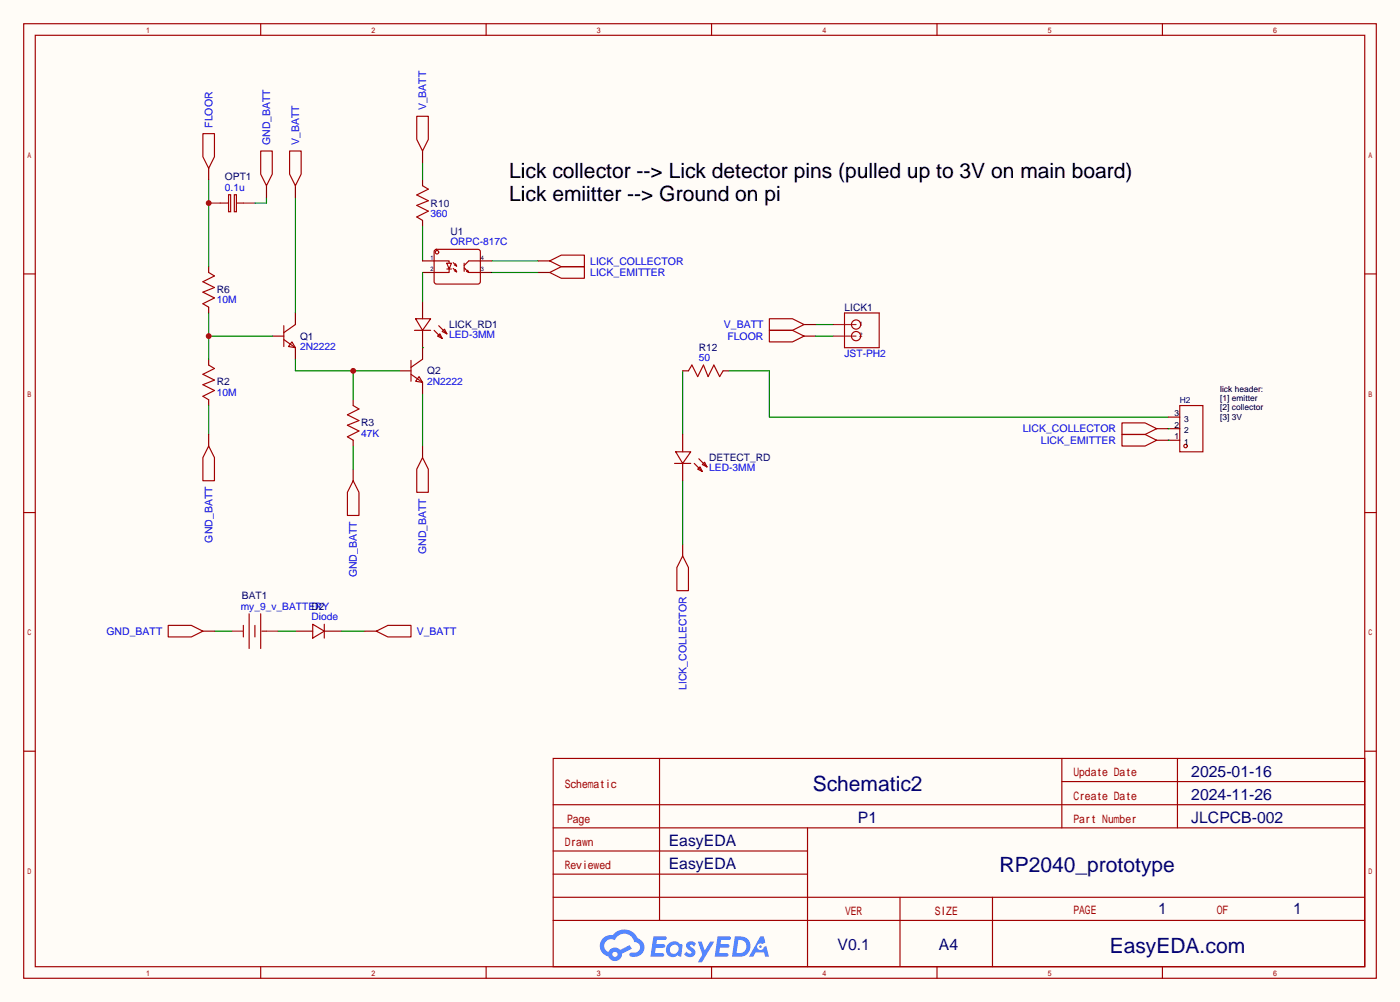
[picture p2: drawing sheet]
<svg xmlns="http://www.w3.org/2000/svg" width="308mm" height="220mm" viewBox="0 0 308 220" stroke-linecap="round" stroke-linejoin="round" font-family="sans-serif">
<path d="M0 0h307.6v220h-307.6z" fill="#fffcf7"/>
<g fill="none" stroke="#a10000" stroke-width=".25">
<path d="M5.2 5.2h297.2v209.6h-297.2zM7.7 7.7h292.1v204.5h-292.1zM57.3 5.2v2.5M106.8 5.2v2.5M156.3 5.2v2.5M205.9 5.2v2.5M255.4 5.2v2.5M5.2 60.1h2.5M299.8 60.1h2.6M5.2 112.5h2.5M299.8 112.5h2.6M5.2 164.9h2.5"/>
<path d="M121.5 166.5h178.3v45.7h-178.3zM121.5 176.7h178.3M144.9 166.5v35.6M233.3 166.5v15.2M233.3 171.6h66.5M258.7 166.5v15.2M299.8 164.9h2.6M121.5 186.8h55.9M121.5 181.7h178.3M121.5 197h178.3M121.5 191.9h55.9M177.4 181.7v30.5"/>
<path d="M197.7 197v15.2M218.1 197v15.2M57.3 212.2v2.6M106.8 212.2v2.6M121.5 202.1h178.3M156.3 212.2v2.6M205.9 212.2v2.6M255.4 212.2v2.6"/>
</g>
<g fill="#5487ff">
<path d="M151.1 206.9a1.3 1.3 0 0 1 1.8 .3l-.4 .6a.54 .54 0 0 0-.9-.2l.1 .2a1.28 1.28 0 0 1 .8 2 1.53 1.53 0 0 1-2.2-.3l.5-.6 .8 .5a.31 .31 0 0 0 .4-.3 .31 .31 0 0 0-.3-.4 1.12 1.12 0 0 1-.6-1.8z"/>
<path d="M153.3 206.7h.9l.6 2 1.2-2h.9l-2.7 4.5h-.9l1-1.6z"/>
<path d="M143.6 205.5h2.2a.46 .46 0 0 1 .5 .1 .46 .46 0 0 1 .1 .5l-.3 .2h-1.8l-.1 1h1.6a.4 .4 0 0 1 .4 .4 .4 .4 0 0 1-.4 .4h-1.7l-.2 1.2 1.4-.1a.46 .46 0 0 1 .5 .1 .46 .46 0 0 1 .1 .5l-.4 .2h-2.6z"/>
<path d="M157.7 205.5h2.2a.47 .47 0 0 1 .5 .1 .47 .47 0 0 1 .1 .5l-.3 .2h-1.8l-.1 1h1.6a.4 .4 0 0 1 .4 .4 .4 .4 0 0 1-.4 .4h-1.7l-.2 1.1h1.4a.46 .46 0 0 1 .5 .1 .46 .46 0 0 1 .1 .5l-.3 .2h-2.7z"/>
<path d="M167.1 205.6h.7l.3 1.3-.6 .3a.75 .75 0 0 0-1.1 .3 .75 .75 0 0 0 .5 1.1 .75 .75 0 0 0 .9-.7l.5-.3 .7 2.4h-.9l-.2-.9h-1.9l-.5 .9h-1z"/>
<path d="M161.5 205.6l-.7 4.4h1.5a2.27 2.27 0 0 0 2.6-2.3 2.27 2.27 0 0 0-2.7-2.1zM162.2 206.3a1.5 1.5 0 0 1 1.8 1.6 1.5 1.5 0 0 1-1.9 1.3h-.3z"/>
<path d="M146.9 207.2a1.6 1.6 0 0 0-.3 2.3 1.6 1.6 0 0 0 2.3 .2l.8 .3 .3-2.4-.2-.3-.5-.1a1.58 1.58 0 0 0-2.4 0zM147.5 207.7a.98 .98 0 0 1 1.6 .4 .98 .98 0 0 1-1.1 1.3 .94 .94 0 0 1-.9-.7 .94 .94 0 0 1 .4-1z"/>
<path d="M132.5 206a2.37 2.37 0 0 0 1.2 4 1.54 1.54 0 0 0 1.7 1 1.54 1.54 0 0 0 1.2-1.6l2.2-1.1-.5-.8-2 1a1.57 1.57 0 0 0-2.6 .5 1.5 1.5 0 0 1-.8-2.1 1.5 1.5 0 0 1 2.2-.5 2.23 2.23 0 0 1 2.3-1.4 2.23 2.23 0 0 1 2 1.8 1.16 1.16 0 0 1 1.2 1.1 1.16 1.16 0 0 1-1.1 1.2h-.7a.47 .47 0 0 0-.5 .4 .47 .47 0 0 0 .4 .5 2.17 2.17 0 0 0 2.5-.9 2.17 2.17 0 0 0-.3-2.7l-.8-.4a3.2 3.2 0 0 0-5.5-.7l-1.1 .1zM134.5 209.5a.6 .6 0 0 1 1.2 0 .6 .6 0 0 1-1.2 0z"/>
<circle cx="167.1" cy="207.8" r=".28"/>
</g>
<g fill="none" stroke="#a10000" stroke-width=".25">
<path d="M45.8 59.8l1.3 .8-2.5 1.2 2.5 1.3-2.5 1 2.5 1.3-2.5 1.3 1.2 .7M48.4 44.6h1.8M50.2 42.7h.5v3.8h-.5zM51.5 42.7h.4v3.8h-.4zM51.9 44.6h1.6M92.8 40.8l1.3 .7-2.5 1.3 2.5 1.3-2.5 1 2.5 1.3-2.5 1.2 1.2 .8M62.4 74.5l2.5 1.8M62.4 71.5v4.6M64.1 75.1l.8 1.2-1.5-.2zM64.9 71.2l-2.5 1.8M90.3 79.1v4.6M92.8 78.9l-2.5 1.7"/>
<path d="M45.8 80.1l1.3 .8-2.5 1.3 2.5 1.2-2.5 1.1 2.5 1.2-2.5 1.3 1.2 .8M77.6 89l1.3 .8-2.6 1.3 2.6 1.2-2.6 1 2.6 1.3-2.6 1.3 1.3 .7M90.3 82.2l2.5 1.7M92.1 82.7l.7 1.2-1.5-.2z"/>
</g>
<g fill="none" stroke="#870000" stroke-width=".25">
<path d="M92.8 39.5v1.3M45.8 58.5v1.3M92.8 48.4v1.3M45.8 67.4v1.3M45.8 78.9v1.2M59.8 73.8h2.6M64.9 68.7v2.5M64.9 76.3v2.6M92.8 76.3v2.6M45.8 87.8v1.2M77.6 87.8v1.2M77.6 96.6v1.3"/>
<path d="M87.8 81.4h2.5M92.8 83.9v2.6"/>
</g>
<path d="M45.8 44.6h2.6M53.5 44.6h2.5" fill="none" stroke="#8c2424" stroke-width=".25"/>
<path d="M45.8 68.7v10.2M45.8 73.8h14" fill="none" stroke="#008700" stroke-width=".25"/>
<circle cx="45.8" cy="73.8" r=".63" fill="#c00"/>
<path d="M64.9 78.9v2.5h22.9M77.6 81.4v6.4" fill="none" stroke="#008700" stroke-width=".25"/>
<circle cx="77.6" cy="81.4" r=".63" fill="#c00"/>
<path d="M45.8 39.5v19M92.8 49.7v7.6M45.8 89v6.4" fill="none" stroke="#008700" stroke-width=".25"/>
<circle cx="45.8" cy="44.6" r=".63" fill="#c00"/>
<g fill="none" stroke="#008700" stroke-width=".25">
<path d="M92.8 35.7v3.8M58.5 43.3v1.3h-2.5M64.9 43.3v25.4M92.8 59.8v6.4M108.1 57.3h10.1M108.1 59.8h10.1M92.8 76.3h.1M179.2 71.2h3.8M179.2 73.8h3.8M77.6 97.9v5.1M92.8 86.5v11.4M150 81.4v14"/>
<path d="M160.1 81.4h8.9v10.2h87.7M256.7 94.1h.1M256.7 96.6h.1M150 105.5v14M47.1 138.6h3.8M61.1 138.6h3.8M75.1 138.6h5"/>
</g>
<g fill="none" stroke="#a10000" stroke-width=".25">
<path d="M44.6 29.3h2.5v5.1l-1.3 2.6-1.2-2.6zM57.3 33.1h2.5v5.1l-1.3 2.6-1.2-2.6zM63.6 33.1h2.6v5.1l-1.3 2.6-1.3-2.6zM91.6 25.5h2.5v5.1l-1.3 2.5-1.2-2.5zM95.4 57.3h3.3v.5M95.5 55l.4-.3 9.4 .1 .2 .4v6.9l-.5 .3-9.4-.1-.2-.5zM98.2 57.8h1l-.5 1.3zM98.2 59.1h1M98.7 59.1v.7h-3.3M99.6 57.7l.7 .7-.2-.5M99.6 58.9l.7 .8-.2-.5M99.8 58.2l.5 .2"/>
<path d="M99.8 59.4l.5 .3M102 58.8l1 1-.3-.5M102 57.8v1.8M102.5 59.6l.5 .2h2.5M105.5 57.3h-2.5l-1 1M120.8 57.3l2.5-1.3h5.1v2.5h-5.1zM120.8 59.8l2.5-1.3h5.1v2.6h-5.1zM91.1 72.5h3.5M91.3 70h3.3l-1.8 2.5zM95.4 72.5l1.8 1.8M96.1 73.8l.5-.5 .6 1zM96.4 71.5l1.8 1.8"/>
<path d="M97.2 72.8l.5-.5 .5 1zM169 72.5h5.1l2.6 1.3-2.6 1.3h-5.1zM169 70h5.1l2.6 1.2-2.6 1.3h-5.1zM185.5 68.7h7.7v7.6h-7.7zM45.8 97.9l1.3 2.6v5h-2.5v-5zM148.5 99.2h3.3l-1.8 2.5zM151.3 81.4l.7-1.3 1.3 2.6 1.3-2.6 1 2.6 1.2-2.6 1.3 2.6 .8-1.3M246.5 95.4h5.1l2.5 1.2-2.5 1.3h-5.1zM246.5 92.8h5.1l2.5 1.3-2.5 1.3h-5.1zM259.2 89h5.1v10.2h-5.1zM77.6 105.5l1.3 2.6v5.1h-2.6v-5.1zM92.8 100.5l1.3 2.5v5.1h-2.5v-5.1z"/>
<path d="M148.2 101.7h3.6M152.5 101.7l1.8 1.8M153.3 103l.5-.5 .5 1zM153.5 100.7l1.8 1.8M154.3 102l.5-.5 .5 1zM37 137.3h5l2.6 1.3-2.6 1.2h-5zM53.5 137.3v2.5M54.7 134.7v7.7M56 137.3v2.5M57.3 134.7v7.7M57.5 138.6h1M68.7 137l2.5 1.6-2.5 1.5z"/>
<path d="M71.2 137v3.1M82.7 138.6l2.5-1.3h5.1v2.5h-5.1zM150 122l1.3 2.6v5.1h-2.6v-5.1z"/>
<circle cx="96" cy="55.4" r=".38"/>
<circle cx="188.1" cy="71.2" r="1.02"/>
<circle cx="188.1" cy="73.8" r="1.02"/>
<circle cx="260.5" cy="97.9" r=".38"/>
</g>
<path d="M183 71.2h5.1M183 73.8h5.1M50.9 138.6h2.6M58.5 138.6h2.6" fill="none" stroke="#8c2424" stroke-width=".25"/>
<g fill="none" stroke="#870000" stroke-width=".25">
<path d="M45.8 37v2.5M92.8 33.1v2.6M58.5 40.8v2.5M64.9 40.8v2.5M92.8 57.3h2.6M92.8 59.8h2.6M105.5 57.3h2.6M105.5 59.8h2.6M118.2 57.3h2.6M118.2 59.8h2.6M92.8 66.2v3.8M92.8 72.5v3.8"/>
<path d="M176.7 73.8h2.5M176.7 71.2h2.5M45.8 95.4v2.5M92.8 97.9v2.6M150 95.4v3.8M150 81.4h1.3M158.9 81.4h1.2M254.1 96.6h5.1M254.1 94.1h5.1M256.7 91.6h2.5M77.6 103v2.5M150 101.7v3.8"/>
<path d="M150 119.5v2.5M44.6 138.6h2.5M64.9 138.6h3.8M71.2 138.6h3.9M80.1 138.6h2.6"/>
</g>
<g font-size="4.6">
<text x="111.9" y="39">Lick collector --&gt; Lick detector pins (pulled up to 3V on main board)</text>
<text x="111.9" y="44.1">Lick emiitter --&gt; Ground on pi</text>
</g>
<g font-size="4.6" fill="#000080">
<text x="178.6" y="173.7">Schematic2</text>
<text x="219.6" y="191.4">RP2040_prototype</text>
<text x="243.8" y="209.2">EasyEDA.com</text>
</g>
<g font-size="3.5" fill="#000080">
<text x="261.7" y="170.5">2025-01-16</text>
<text x="261.7" y="175.6">2024-11-26</text>
<text x="146.9" y="185.7">EasyEDA</text>
<text x="188.5" y="180.6">P1</text>
<text x="261.7" y="180.6">JLCPCB-002</text>
<text x="146.9" y="190.8">EasyEDA</text>
<text x="254.4" y="200.7">1</text>
<text x="284.2" y="200.7">1</text>
<text x="184" y="208.6">V0.1</text>
<text x="206.3" y="208.6">A4</text>
</g>
<g font-size="2.5" fill="#a00000">
<text x="124.1" y="173">Schematic</text>
<text x="235.8" y="170.4">Update Date</text>
<text x="235.8" y="175.5">Create Date</text>
<text x="124.1" y="185.7">Drawn</text>
<text x="124.6" y="180.6">Page</text>
<text x="235.8" y="180.6">Part Number</text>
<text x="124.1" y="190.8">Reviewed</text>
<text x="185.7" y="200.9">VER</text>
<text x="205.4" y="200.9">SIZE</text>
<text x="235.8" y="200.7">PAGE</text>
<text x="267.3" y="200.7">OF</text>
</g>
<g font-size="2.3" fill="#00f">
<text x="46.7" y="28.1" transform="rotate(-90 46.7 28.1)">FLOOR</text>
<text x="93.6" y="24.3" transform="rotate(-90 93.6 24.3)">V_BATT</text>
<text x="59.4" y="31.9" transform="rotate(-90 59.4 31.9)">GND_BATT</text>
<text x="65.7" y="31.9" transform="rotate(-90 65.7 31.9)">V_BATT</text>
<text x="129.7" y="58.1">LICK_COLLECTOR</text>
<text x="129.7" y="60.6">LICK_EMITTER</text>
<text x="159" y="72.1">V_BATT</text>
<text x="159.8" y="74.6">FLOOR</text>
<text x="224.7" y="94.9">LICK_COLLECTOR</text>
<text x="228.7" y="97.5">LICK_EMITTER</text>
<text x="46.7" y="119.1" transform="rotate(-90 46.7 119.1)">GND_BATT</text>
<text x="93.6" y="121.7" transform="rotate(-90 93.6 121.7)">GND_BATT</text>
<text x="78.4" y="126.7" transform="rotate(-90 78.4 126.7)">GND_BATT</text>
<text x="23.4" y="139.4">GND_BATT</text>
<text x="91.6" y="139.4">V_BATT</text>
<text x="150.8" y="151.5" transform="rotate(-90 150.8 151.5)">LICK_COLLECTOR</text>
</g>
<g font-size="2.2" fill="#000080">
<text x="49.4" y="39.6">OPT1</text>
<text x="94.6" y="45.3">R10</text>
<text x="98.9" y="51.6">U1</text>
<text x="47.6" y="64.3">R6</text>
<text x="98.7" y="72">LICK_RD1</text>
<text x="185.5" y="68.2">LICK1</text>
<text x="65.9" y="74.6">Q1</text>
<text x="153.6" y="77">R12</text>
<text x="93.9" y="82.2">Q2</text>
<text x="47.6" y="84.6">R2</text>
<text x="79.4" y="93.5">R3</text>
<text x="155.8" y="101.2">DETECT_RD</text>
<text x="53.2" y="131.6">BAT1</text>
<text x="68.5" y="133.9">D2</text>
</g>
<g font-size="2.2" fill="#00f">
<text x="49.4" y="41.9">0.1u</text>
<text x="94.6" y="47.6">360</text>
<text x="98.9" y="53.9">ORPC-817C</text>
<text x="47.6" y="66.6">10M</text>
<text x="65.9" y="76.8">2N2222</text>
<text x="98.7" y="74.2">LED-3MM</text>
<text x="153.6" y="79.3">50</text>
<text x="185.5" y="78.4">JST-PH2</text>
<text x="47.6" y="86.9">10M</text>
<text x="93.9" y="84.5">2N2222</text>
<text x="79.4" y="95.9">47K</text>
<text x="155.8" y="103.5">LED-3MM</text>
<text x="52.9" y="133.9">my_9_v_BATTERY</text>
<text x="68.5" y="136.2">Diode</text>
</g>
<text font-size="1.8" fill="#000080" x="259.2" y="88.6">H2</text>
<g font-size="1.8">
<text x="268.1" y="86">lick header:</text>
<text x="268.1" y="88.1">[1] emitter</text>
<text x="258.1" y="93.9">2</text>
<text x="258.1" y="91.3">3</text>
<text x="260.1" y="95.1">2</text>
<text x="260.1" y="92.6">3</text>
<text x="268.1" y="90.1">[2] collector</text>
<text x="268.1" y="92.1">[3] 3V</text>
<text x="258.1" y="96.4">1</text>
<text x="260.1" y="97.7">1</text>
</g>
</svg>
